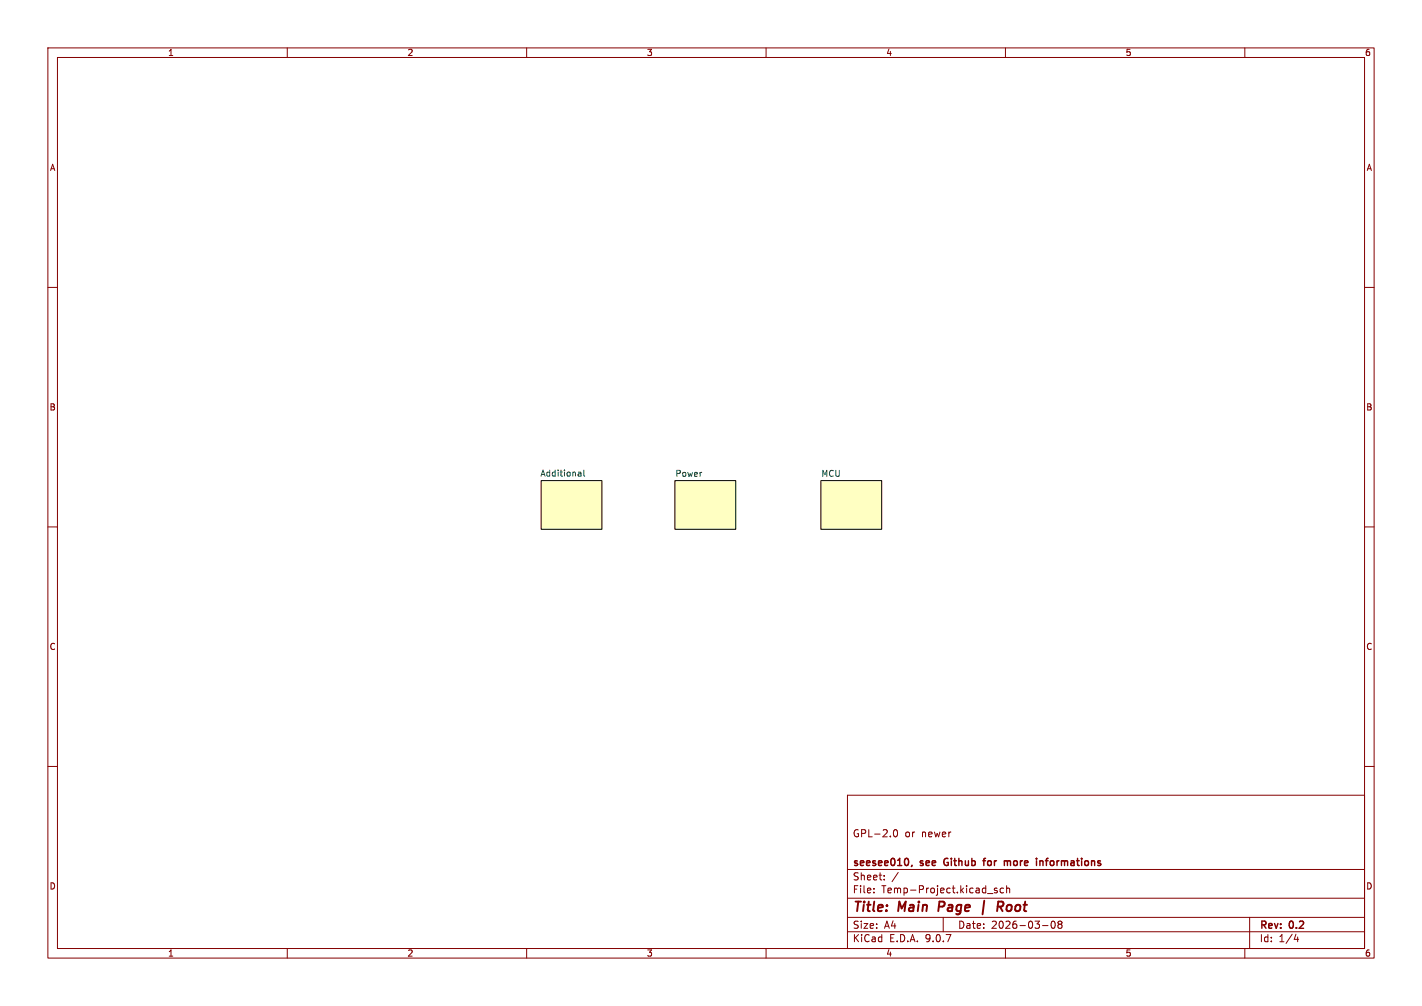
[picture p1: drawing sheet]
<svg xmlns="http://www.w3.org/2000/svg" width="297mm" height="210mm" viewBox="0 0 297 210" stroke-linecap="round" stroke-linejoin="round" font-family="sans-serif">
<g fill="none" stroke="#840000" stroke-width=".21">
<path d="M10 10h277v190h-277zM12 12h273v186h-273zM60 10v2M110 10v2M160 10v2M210 10v2M260 10v2M10 60h2M285 60h2M10 110h2M285 110h2M10 160h2"/>
<path d="M177 166h108v32h-108zM186.7 173.3l.3-.1a.8 .8 0 0 1 .5 .7 .8 .8 0 0 1-.5 .8l-.3-.1-.1-.5zM285 160h2M60 198v2M110 198v2M160 198v2M177 194.5h108M177 191.5h108M177 187.5h108M177 181.5h108M182.5 186.3v.1M182.5 185.5v.1"/>
<path d="M184.7 183.6v.1M184.7 182.8v.1M187.6 182.1l-1.3 2M197 191.5v3M206.2 186.5h1.2M208.2 185.5l-.3-.1-.2 .2v.2l.5 .2v.3h-.5M209.6 185.5l-.4-.1-.3 .3 .1 .6h.6M210 198v2M210.2 185.5l.3-.1 .3 .1 .1 .9M210.2 184.9v1.5M217.7 193.2h1.2M219.7 192.4l.2-.1a.8 .8 0 0 1 .5 .7 .8 .8 0 0 1-.5 .8l-.2-.1-.2-.5z"/>
<path d="M221.2 192.9l-.2-.2 .2-.4 .5 .1 .1 .2-.3 .3M221.2 192.9l-.2 .3v.5l.2 .1 .5-.1 .1-.2-.1-.4-.2-.2M221.2 192.9h.3M260 198v2M261 191.5v6.5M270.7 195l-.4 1.1h.9M271 195.6v1"/>
</g>
<path d="M196.2 188.2l-.2 2M205.6 188l-.4 2.9M208.4 189.3h.7l.3-.2a.51 .51 0 0 0-.1-.9h-.8l-.2 2M208.8 189.3l.6 .9" fill="none" stroke="#840000" stroke-width=".4"/>
<path d="M189.6 179.3l.2 .5-.2 .7M197.3 179.4l-.2 .4 .2 .7M205.3 179.7h.5M205.8 179.2l-.3 .2v1.3M210.2 179.7l.2 .2M210.4 179.9l.2-.2 .5 .2M210.4 179.9v.8M216.5 179.2v.1M217.3 179.8h.5v.9M218.3 179.7h.6M190.5 180.6l-.2 .3" fill="none" stroke="#840000" stroke-width=".3"/>
<g fill="#ffffc2" stroke="#ffffc2" stroke-width=".21">
<path d="M113 100.3h12.7v10.2h-12.7z"/>
<path d="M141 100.3h12.7v10.2h-12.7z"/>
<path d="M171.4 100.3h12.7v10.2h-12.7z"/>
</g>
<path d="M113 100.3h12.7v10.2h-12.7zM141 100.3h12.7v10.2h-12.7zM171.4 100.3h12.7v10.2h-12.7z" fill="none" stroke="#000" stroke-width=".21"/>
<path d="M120.9 98.6h.4v.8M121.3 99.3l-.4 .1M121.3 98.9h-.4M121.9 98.1v1.1l.2 .2" fill="none" stroke="#006464" stroke-width=".21"/>
<g font-size="2.8" fill="#840000">
<text x="178" y="190.9">Title:</text>
<text x="187.7" y="190.9">Main</text>
<text x="196.8" y="190.9">Page</text>
<text x="206.5" y="190.9">|</text>
<text x="210.7" y="190.9">Root</text>
</g>
<g font-size="2.1" fill="#840000">
<text x="178" y="175">GPL-2.0</text>
<text x="188.9" y="175">or</text>
<text x="192.5" y="175">newer</text>
<text x="178" y="184">Sheet:</text>
<text x="178" y="181.2">seesee010,</text>
<text x="192.3" y="181.2">see</text>
<text x="197.8" y="181.2">Github</text>
<text x="206.7" y="181.2">for</text>
<text x="211.6" y="181.2">more</text>
<text x="218.9" y="181.2">informations</text>
<text x="178" y="186.7">File:</text>
<text x="184.1" y="186.7">Temp-Project.kicad_sch</text>
<text x="178" y="196.9">KiCad</text>
<text x="178" y="194.1">Size:</text>
<text x="184.7" y="194.1">A4</text>
<text x="185.7" y="196.9">E.D.A.</text>
<text x="193.3" y="196.9">9.0.7</text>
<text x="200" y="194.1">Date:</text>
<text x="207" y="194.1">2026-03-08</text>
<text x="263" y="194.3">Rev:</text>
<text x="263" y="196.9">Id:</text>
<text x="267.1" y="196.9">1/4</text>
<text x="269.4" y="194.3">0.2</text>
</g>
<g font-size="1.8" fill="#840000">
<text x="35" y="11.9">1</text>
<text x="85" y="11.9">2</text>
<text x="135" y="11.9">3</text>
<text x="185" y="11.9">4</text>
<text x="235" y="11.9">5</text>
<text x="285" y="11.9">6</text>
<text x="10.3" y="35.9">A</text>
<text x="285.3" y="35.9">A</text>
<text x="10.3" y="85.9">B</text>
<text x="285.3" y="85.9">B</text>
<text x="10.3" y="135.9">C</text>
<text x="285.3" y="135.9">C</text>
<text x="10.3" y="185.9">D</text>
<text x="285.3" y="185.9">D</text>
<text x="35" y="199.9">1</text>
<text x="85" y="199.9">2</text>
<text x="135" y="199.9">3</text>
<text x="185" y="199.9">4</text>
<text x="235" y="199.9">5</text>
<text x="285" y="199.9">6</text>
</g>
<g font-size="1.8" fill="#006464">
<text x="112.8" y="99.6">Additional</text>
<text x="141" y="99.6">Power</text>
<text x="171.4" y="99.6">MCU</text>
</g>
</svg>
